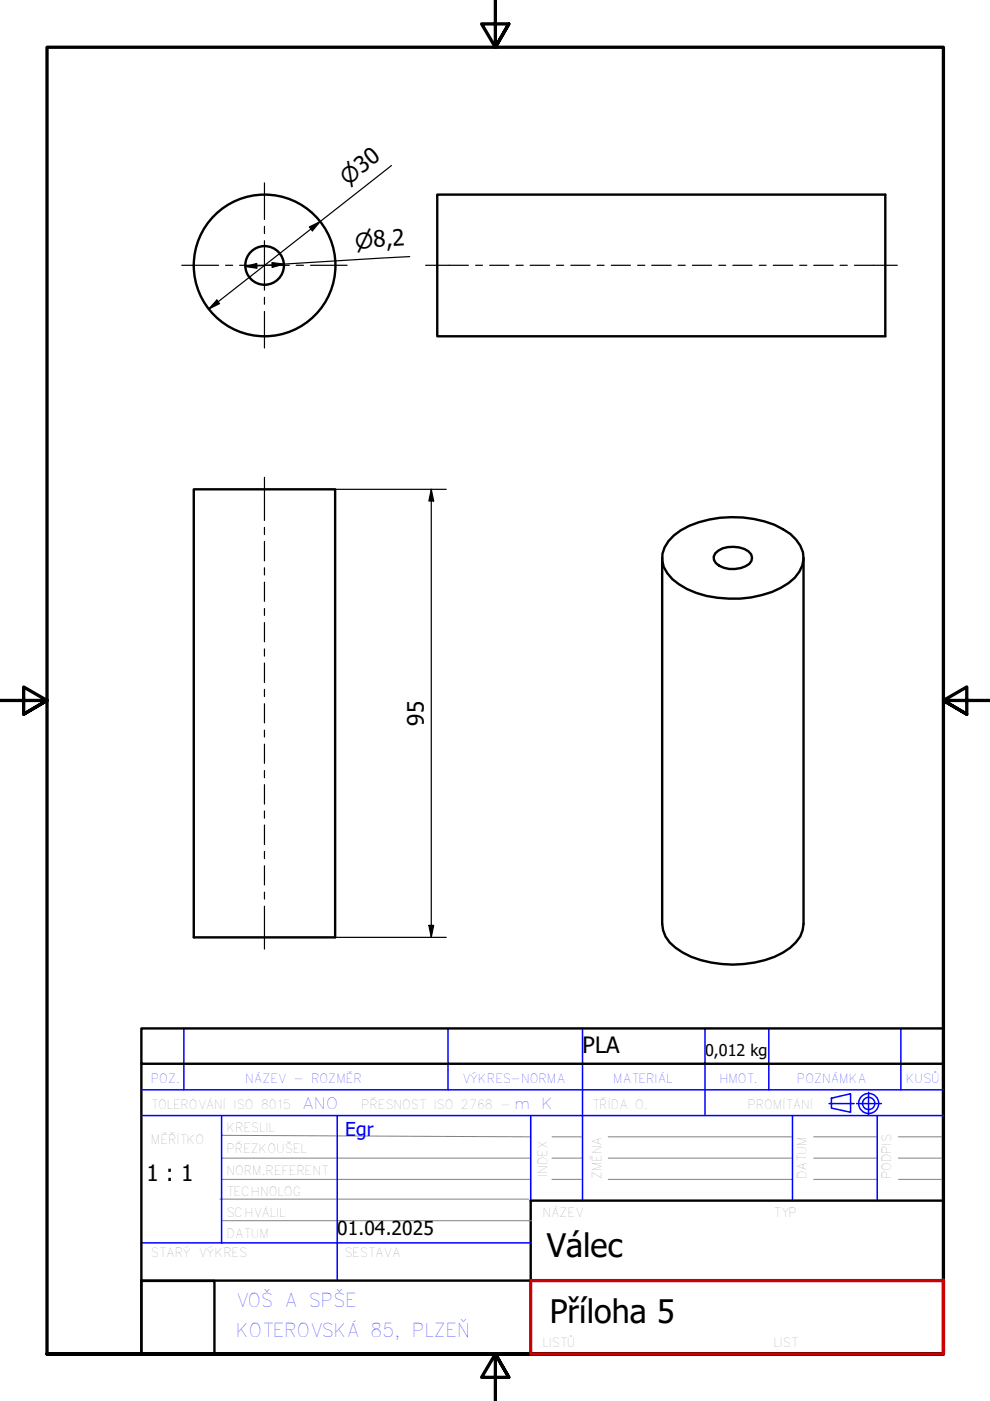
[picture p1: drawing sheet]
<svg xmlns="http://www.w3.org/2000/svg" width="210mm" height="297mm" viewBox="0 0 210 297" stroke-linecap="round" stroke-linejoin="round" font-family="sans-serif">
<g fill="none" stroke="#000" stroke-width=".51">
<path d="M92.7 41.3h95v30h-95zM41.1 103.7h30v95h-30zM140.4 118.3v77.6a6.4 6.4 0 0 0 2.9 5.1 20.9 20.9 0 0 0 14.4 3.4 16.7 16.7 0 0 0 11-4.6l1-1.2 .5-1.4 .2-1.3v-77.6M142.9 113.5a20.4 20.4 0 0 1 14.6-3.8 19.9 19.9 0 0 1 10.1 3.5 6.3 6.3 0 0 1 2.5 6.7 8.5 8.5 0 0 1-4.6 4.7 23.5 23.5 0 0 1-19.8 .3 9.6 9.6 0 0 1-5-4.7 5.8 5.8 0 0 1 2.2-6.7zM151.6 117.3a5.7 5.7 0 0 1 7.1-.4 1.76 1.76 0 0 1 .7 1.8 1.76 1.76 0 0 1-1.3 1.4 5.7 5.7 0 0 1-6.3-.7l-.4-.7-.1-.7z"/>
<circle cx="56.1" cy="56.3" r="4.1"/>
<circle cx="56.1" cy="56.3" r="15"/>
</g>
<path d="M105 0v10l-2.9-4.9h5.8l-2.9 4.9 2.9-4.9M0 148.5h10l-5-2.8v5.7l5-2.9-5 2.9M210 148.5h-10l5-2.8v5.7l-5-2.9 5 2.9M10 287.1v-277.1h190v277.1h-190h190M107.9 292l-2.9-4.9 2.9 4.9h-5.8l2.9-4.9v9.9" fill="none" stroke="#000" stroke-width=".7"/>
<!-- layer: 1_SILNA -->
<path d="M30 218h170v7.5h-170zM30 225.5v61.6h82.6M200 225.5v45.9M200 254.6h-87.5v16.9M30 271.6h15.5v15.5h-15.5zM30 271.5h82.6" fill="none" stroke="#000" stroke-width=".51"/>
<!-- layer: 2_SLABA -->
<g fill="none" stroke="#808080" stroke-width=".21">
<path d="M46.6 254.2h65.5M47 245.5h65.5M47 240.7l65.5 .3M47 250h65.5M47.2 258.8h65.6M117 241h6.5M117 245.5h6.5M117 250h6.5M129 241h39M129 245.5h39M129 250h39M172.5 241h13.5"/>
<path d="M172.5 245.5h13.5M172.5 250h13.5M190.5 241h9.5M190.5 245.5h9.5M190.5 250h9.5"/>
</g>
<!-- layer: 8_TEXTY -->
<g fill="none" stroke="#00f" stroke-width=".32">
<path d="M39 218v13.1M95 218v13.1M123.5 218v36.6M149.5 218v18.5M163 218v13.1M191 218v13.1M30 236.5h170M30 231.1h170M47 236.6v27M71.5 236.5v35M112.5 236.5v18.1M168 236.5v18.1"/>
<path d="M175.8 234h5.3M176.3 232.8l4-.9v3.9l-4-.9zM181.6 234h5.3M184.1 231.6v4.7M186 236.5v18.1M30 263.5h82.5"/>
<circle cx="184.2" cy="234" r="2.13"/>
<circle cx="184.2" cy="234" r="1.3"/>
</g>
<!-- layer: 3_TUCNA -->
<path d="M112.6 271.5h87.4M200 271.4v15.7h-87.5v-15.6" fill="none" stroke="#c00" stroke-width=".7"/>
<path d="M83 35.1l-38.7 30.4M52 56.5l2.4-.6 .1 1zM57.7 55.7l2.5 .3-2.5 .7zM65.6 48.1l2.3-1.1-1.7 1.9zM86.9 54.4l-34.9 2.1M46 63.6l.5 .8-2.2 1.1zM71.1 103.7h23.5M91.4 103.7l.5 2.5h-1zM91.4 103.7v95M71.1 198.7h23.5M90.9 196.2h1l-.5 2.5z" fill="none" stroke="#000" stroke-width=".25"/>
<path d="M52 56.5l2.4-.6 .1 1zM57.7 55.7l2.5 .3-2.5 .7zM65.6 48.1l2.3-1.1-1.7 1.9zM46 63.6l.5 .8-2.2 1.1zM91.4 103.7l.5 2.5h-1zM90.9 196.2h1l-.5 2.5z" fill="#000"/>
<!-- layer: Osa (ISO) -->
<g fill="none" stroke="#000" stroke-width=".25">
<path d="M90.2 56.2h9.1M100.8 56.2h1.5M103.8 56.2h4.1M109.4 56.2h1.5M112.4 56.2h4.1M118 56.2h1.5M121 56.2h4.1M126.6 56.2h1.5M129.6 56.2h4.1M135.2 56.2h1.5M138.2 56.2h4.1M143.8 56.2h1.5"/>
<path d="M146.8 56.2h4.1M152.4 56.2h1.5M155.4 56.2h4M161 56.2h1.4M164 56.2h4.1M169.5 56.2h1.6M172.5 56.2h4.2M178.1 56.2h1.5M181.2 56.2h9M56.1 101.2v9.1M56.1 111.8v1.5M56.1 114.8v4.1"/>
<path d="M56.1 120.4v1.5M56.1 123.4v4.1M56.1 129v1.5M56.1 132v4.1M56.1 137.6v1.5M56.1 140.6v4.1M56.1 146.2v1.5M56.1 149.2v4.1M56.1 154.8v1.5M56.1 157.8v4M56.1 163.4v1.5M56.1 166.4v4.1"/>
<path d="M56.1 171.9v1.6M56.1 174.9v4.2M56.1 180.5v1.5M56.1 183.6v4M56.1 189.2v1.4M56.1 192.1v9.1"/>
</g>
<path d="M56.1 38.8v7.7M38.5 56.2h7.9M47.8 56.2h1.5M50.8 56.2h10.5M56.1 48v1.5M56.1 51v10.5M62.8 56.2h1.5M65.8 56.2h7.8M56.1 63v1.5M56.1 66v7.8" fill="none" stroke="#000" stroke-width=".25"/>
<g font-size="6.9">
<text x="116" y="266.4">Válec</text>
<text x="116.6" y="280.5">Příloha 5</text>
</g>
<g font-size="4.8">
<text x="89.9" y="153.8" transform="rotate(-90 89.9 153.8)">95</text>
<text x="123.5" y="223.3">PLA</text>
<text x="31.1" y="250.3">1 : 1</text>
</g>
<g font-size="4.6">
<text x="73.7" y="39.4" transform="rotate(-38 73.7 39.4)">⌀30</text>
<text x="75.4" y="52.7" transform="rotate(-4 75.4 52.7)">⌀8,2</text>
</g>
<text font-size="4.1" fill="#00f" x="73.2" y="240.8">Egr</text>
<text font-size="4.1" x="71.5" y="261.9">01.04.2025</text>
<g font-size="4" fill="#00f">
<text x="50" y="277">VOŠ A SPŠE</text>
<text x="50" y="283.5">KOTEROVSKÁ 85, PLZEŇ</text>
</g>
<text font-size="3.4" x="149.5" y="223.8">0,012 kg</text>
<g font-size="3.3" fill="#00f">
<text x="64" y="235.1">ANO</text>
<text x="109" y="235.1">m K</text>
</g>
<g font-size="2.7" fill="#00f">
<text x="32" y="229.5">POZ.</text>
<text x="52" y="229.5">NÁZEV - ROZMĚR</text>
<text x="98" y="229.5">VÝKRES-NORMA</text>
<text x="130" y="229.5">MATERIÁL</text>
<text x="152.5" y="229.5">HMOT.</text>
<text x="169" y="229.5">POZNÁMKA</text>
<text x="192" y="229.5">KUSŮ</text>
</g>
<g font-size="2.7" fill="#808080">
<text x="32" y="235.1">TOLEROVÁNÍ ISO 8015</text>
<text x="76.6" y="235.1">PŘESNOST ISO 2768 -</text>
<text x="125.5" y="235.1">TŘÍDA O.</text>
<text x="158.5" y="235.1">PROMÍTÁNÍ</text>
<text x="32" y="242.6">MĚŘÍTKO</text>
<text x="48" y="244.5">PŘEZKOUŠEL</text>
<text x="48" y="240">KRESLIL</text>
<text x="48" y="249">NORM.REFERENT</text>
<text x="116" y="249.5" transform="rotate(-90 116 249.5)">INDEX</text>
<text x="127.5" y="250" transform="rotate(-90 127.5 250)">ZMĚNA</text>
<text x="171" y="250" transform="rotate(-90 171 250)">DATUM</text>
<text x="48" y="253.5">TECHNOLOG</text>
<text x="48" y="262.6">DATUM</text>
<text x="48" y="258">SCHVÁLIL</text>
<text x="115" y="258">NÁZEV</text>
<text x="164" y="258">TYP</text>
<text x="32" y="266.6">STARÝ VÝKRES</text>
<text x="73" y="266.6">SESTAVA</text>
</g>
</svg>
